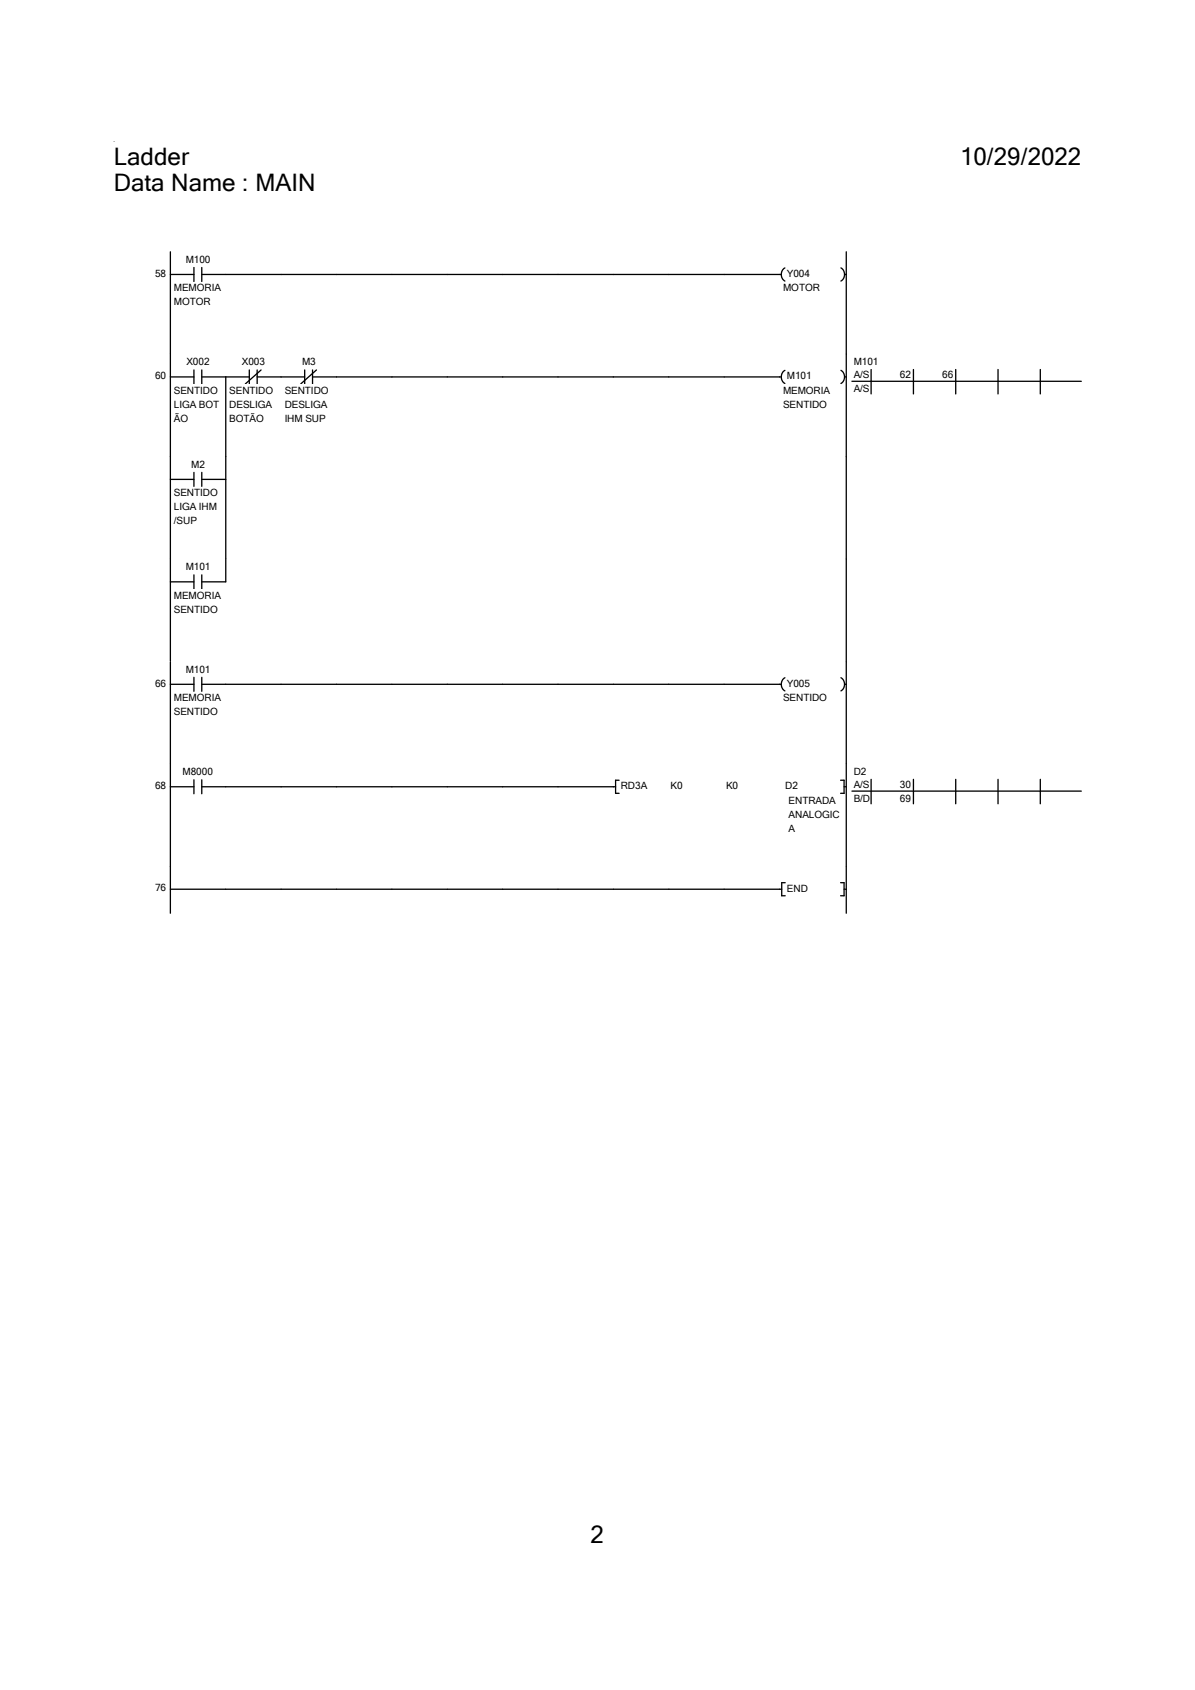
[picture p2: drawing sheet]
<svg xmlns="http://www.w3.org/2000/svg" width="210mm" height="297mm" viewBox="0 0 210 297" stroke-linecap="round" stroke-linejoin="round" font-family="sans-serif">
<path d="M20 44.3h170v218h-170z" fill-rule="evenodd" fill="#fff" stroke="#fff" stroke-width=".23"/>
<g fill="#fff">
<path d="M20 44.3h117v18h-117z" fill-rule="evenodd"/>
<path d="M137 44.3h11.8v18h-11.8zM27.3 47h2.3v2h-2.3z" fill-rule="evenodd"/>
</g>
<path d="M32.6 44.6h4.4v2h-4.4z" fill="#fff"/>
<path d="M29.9 48.2h4.2M34.1 47v2.5M35.5 48.2h4.2M35.5 47v2.5" fill="none" stroke="#000" stroke-width=".23"/>
<g fill="#fff">
<path d="M30.6 49.6h8.7v2h-8.7z"/>
<path d="M30.6 52.1h6.4v2h-6.4z"/>
</g>
<path d="M29.9 44.3v18M39.7 48.2h97.6M137.9 47.1a1.37 1.37 0 0 0 0 2.3" fill="none" stroke="#000" stroke-width=".23"/>
<path d="M138.3 47h4.1v2h-4.1z" fill="#fff"/>
<path d="M147.8 47.1a1.37 1.37 0 0 1 0 2.3M148.4 48.2h.3" fill="none" stroke="#000" stroke-width=".23"/>
<path d="M137.6 49.6h6.5v2h-6.5z" fill="#fff"/>
<path d="M148.7 44.3v18" fill="none" stroke="#000" stroke-width=".23"/>
<g fill="#fff">
<path d="M20 62.3h117v18h-117z" fill-rule="evenodd"/>
<path d="M137 62.3h11.8v18h-11.8zM27.3 65h2.3v2h-2.3z" fill-rule="evenodd"/>
</g>
<path d="M32.8 62.6h4v2h-4z" fill="#fff"/>
<path d="M29.9 66.2h4.2M34.1 65v2.5M35.5 66.2h4.2M35.5 65v2.5" fill="none" stroke="#000" stroke-width=".23"/>
<g fill="#fff">
<path d="M30.6 67.6h8.1v2h-8.1z"/>
<path d="M30.6 70.1h7.9v2h-7.9z"/>
<path d="M30.6 72.5h2.5v2h-2.5z"/>
</g>
<path d="M29.9 62.3v18" fill="none" stroke="#000" stroke-width=".23"/>
<path d="M42.5 62.6h4.1v2h-4.1z" fill="#fff"/>
<path d="M39.7 66.2h4.1M43.8 65v2.5M45.2 66.2h4.2M45.2 65v2.5M45.9 65l-2.8 2.5" fill="none" stroke="#000" stroke-width=".23"/>
<g fill="#fff">
<path d="M40.3 67.6h8.2v2h-8.2z"/>
<path d="M40.3 70.1h8v2h-8z"/>
<path d="M40.3 72.5h6.1v2h-6.1z"/>
</g>
<path d="M39.7 66.2v14.1" fill="none" stroke="#000" stroke-width=".23"/>
<path d="M53.1 62.6h2.4v2h-2.4z" fill="#fff"/>
<path d="M49.4 66.2h4.1M53.5 65v2.5M54.9 66.2h4.2M54.9 65v2.5M55.6 65l-2.7 2.5" fill="none" stroke="#000" stroke-width=".23"/>
<g fill="#fff">
<path d="M50 67.6h8.2v2h-8.2z"/>
<path d="M50 70.1h8v2h-8z"/>
<path d="M50 72.5h7.2v2h-7.2z"/>
</g>
<path d="M59.1 66.2h78.2M137.9 65.1a1.37 1.37 0 0 0 0 2.3" fill="none" stroke="#000" stroke-width=".23"/>
<path d="M138.3 65h4.4v2h-4.4z" fill="#fff"/>
<path d="M147.8 65.1a1.37 1.37 0 0 1 0 2.3M148.4 66.2h.3" fill="none" stroke="#000" stroke-width=".23"/>
<g fill="#fff">
<path d="M137.6 67.6h8.7v2h-8.7z"/>
<path d="M137.6 70.1h7.7v2h-7.7z"/>
</g>
<path d="M148.7 62.3v18" fill="none" stroke="#000" stroke-width=".23"/>
<g fill="#fff">
<path d="M149.7 62.3h40.3v7.3h-40.3z"/>
<path d="M150 62.6h4.4v2h-4.4z"/>
<path d="M150 64.8h2.8v2h-2.8z"/>
<path d="M158.2 64.8h2.3v2h-2.3z"/>
<path d="M165.6 64.8h2.4v2h-2.4z"/>
<path d="M150 67.3h2.8v2h-2.8z"/>
</g>
<path d="M149.7 67h40.3M153.1 64.9v4.3M160.5 64.9v4.3M168 64.9v4.3M175.4 64.9v4.3M182.8 64.9v4.3" fill="none" stroke="#000" stroke-width=".23"/>
<g fill="#fff">
<path d="M20 80.3h117v18h-117z" fill-rule="evenodd"/>
<path d="M137 80.3h11.8v18h-11.8zM33.6 80.6h2.4v2h-2.4z" fill-rule="evenodd"/>
</g>
<path d="M29.9 84.3h4.2M34.1 83v2.5M35.5 84.3h4.2M35.5 83v2.5" fill="none" stroke="#000" stroke-width=".23"/>
<g fill="#fff">
<path d="M30.6 85.6h8.1v2h-8.1z"/>
<path d="M30.6 88.1h7.5v2h-7.5z"/>
<path d="M30.6 90.6h4v1.9h-4z"/>
</g>
<path d="M29.9 80.3v18M39.7 80.3v18M148.7 80.3v18" fill="none" stroke="#000" stroke-width=".23"/>
<g fill="#fff">
<path d="M20 98.3h117v18h-117z" fill-rule="evenodd"/>
<path d="M137 98.3h11.8v18h-11.8zM32.6 98.6h4.4v2h-4.4z" fill-rule="evenodd"/>
</g>
<path d="M29.9 102.3h4.2M34.1 101v2.5M35.5 102.3h4.2M35.5 101v2.5" fill="none" stroke="#000" stroke-width=".23"/>
<g fill="#fff">
<path d="M30.6 103.6h8.7v2h-8.7z"/>
<path d="M30.6 106.1h7.7v2h-7.7z"/>
</g>
<path d="M29.9 98.3v18M39.7 98.3v4M148.7 98.3v18" fill="none" stroke="#000" stroke-width=".23"/>
<g fill="#fff">
<path d="M20 116.3h117v18h-117z" fill-rule="evenodd"/>
<path d="M137 116.3h11.8v18h-11.8zM27.3 119h2.3v2h-2.3z" fill-rule="evenodd"/>
</g>
<path d="M32.6 116.6h4.4v2h-4.4z" fill="#fff"/>
<path d="M34.1 119v2.5M35.5 119v2.5M29.9 120.3h4.2M35.5 120.3h4.2" fill="none" stroke="#000" stroke-width=".23"/>
<g fill="#fff">
<path d="M30.6 121.7h8.7v2h-8.7z"/>
<path d="M30.6 124.1h7.7v2h-7.7z"/>
</g>
<path d="M29.9 116.3v18M137.9 119.1a1.37 1.37 0 0 0 0 2.3M39.7 120.3h97.6" fill="none" stroke="#000" stroke-width=".23"/>
<path d="M138.3 119h4.1v2h-4.1z" fill="#fff"/>
<path d="M147.8 119.1a1.37 1.37 0 0 1 0 2.3M148.4 120.3h.3" fill="none" stroke="#000" stroke-width=".23"/>
<path d="M137.6 121.7h7.7v2h-7.7z" fill="#fff"/>
<path d="M148.7 116.3v18" fill="none" stroke="#000" stroke-width=".23"/>
<path d="M20 134.3h128.8v18h-128.8z" fill-rule="evenodd" fill="#fff"/>
<g fill="#fff">
<path d="M27.3 137.1h2.3v2h-2.3z"/>
<path d="M32.1 134.6h5.3v2h-5.3z"/>
</g>
<path d="M29.9 138.3h4.2M29.9 134.3v18M34.1 137v2.5M35.5 138.3h72.7M35.5 137v2.5M108.8 137.1h-.6v2.3h.6" fill="none" stroke="#000" stroke-width=".23"/>
<g fill="#fff">
<path d="M109.1 137h4.6v2h-4.6z"/>
<path d="M117.9 137h2.1v2h-2.1z"/>
<path d="M127.6 137h2.1v2h-2.1z"/>
<path d="M138 137h2.3v2h-2.3z"/>
<path d="M138.6 139.7h8.8v1.9h-8.8z"/>
<path d="M138.6 142.1h9v2h-9z"/>
<path d="M138.6 144.6h1.1v2h-1.1z"/>
</g>
<path d="M147.7 137.1h.6v2.3h-.6M148.3 138.3h.4M148.7 134.3v18" fill="none" stroke="#000" stroke-width=".23"/>
<g fill="#fff">
<path d="M149.7 134.3h40.3v7.3h-40.3z"/>
<path d="M150 134.6h2.3v2h-2.3z"/>
<path d="M150 136.8h2.8v2h-2.8z"/>
<path d="M158.2 136.8h2.3v2h-2.3z"/>
<path d="M150 139.4h2.9v2h-2.9z"/>
<path d="M158.2 139.4h2.3v2h-2.3z"/>
</g>
<path d="M149.7 139h40.3M153.1 137v4.3M160.5 137v4.3M168 137v4.3M175.4 137v4.3M182.8 137v4.3" fill="none" stroke="#000" stroke-width=".23"/>
<g fill="#fff">
<path d="M20 152.3h117v8.2h-117z" fill-rule="evenodd"/>
<path d="M137 152.3h11.8v8.2h-11.8zM27.3 155.1h2.3v2h-2.3z" fill-rule="evenodd"/>
</g>
<path d="M29.9 156.3h107.5M29.9 152.3v8.2M138 155.1h-.6v2.3h.6" fill="none" stroke="#000" stroke-width=".23"/>
<path d="M138.3 155.1h3.7v2h-3.7z" fill="#fff"/>
<path d="M20 25h.1M147.7 155.1h.6v2.3h-.6M148.3 156.3h.4M148.7 152.3v8.2" fill="none" stroke="#000" stroke-width=".23"/>
<g fill="#fff">
<path d="M20 25h13.2v4.8h-13.2z"/>
<path d="M168.7 25h21.3v4.8h-21.3z"/>
<path d="M20 29.8h35.5v4.7h-35.5z"/>
<path d="M103.8 267.3h2.4v4.7h-2.4z"/>
</g>
<g font-size="4.2">
<text x="20" y="28.9">Ladder</text>
<text x="168.7" y="28.9">10/29/2022</text>
<text x="20" y="33.7">Data Name : MAIN</text>
<text x="103.8" y="271.2">2</text>
</g>
<g font-size="1.8">
<text x="32.6" y="46.2">M100</text>
<text x="27.3" y="48.6">58</text>
<text x="30.6" y="51.2">MEMORIA</text>
<text x="30.6" y="53.7">MOTOR</text>
<text x="137.6" y="51.2">MOTOR</text>
<text x="138.3" y="48.6">Y004</text>
<text x="32.8" y="64.2">X002</text>
<text x="42.5" y="64.2">X003</text>
<text x="53.1" y="64.2">M3</text>
<text x="150" y="64.2">M101</text>
<text x="27.3" y="66.6">60</text>
<text x="30.6" y="69.2">SENTIDO</text>
<text x="30.6" y="71.7">LIGA BOT</text>
<text x="40.3" y="69.2">SENTIDO</text>
<text x="40.3" y="71.7">DESLIGA</text>
<text x="50" y="69.2">SENTIDO</text>
<text x="50" y="71.7">DESLIGA</text>
<text x="137.6" y="69.2">MEMORIA</text>
<text x="137.6" y="71.7">SENTIDO</text>
<text x="138.3" y="66.6">M101</text>
<text x="150" y="66.4">A/S</text>
<text x="150" y="68.9">A/S</text>
<text x="158.2" y="66.4">62</text>
<text x="165.6" y="66.4">66</text>
<text x="30.6" y="74.1">ÃO</text>
<text x="40.3" y="74.1">BOTÃO</text>
<text x="50" y="74.1">IHM SUP</text>
<text x="33.6" y="82.2">M2</text>
<text x="30.6" y="87.3">SENTIDO</text>
<text x="30.6" y="89.7">LIGA IHM</text>
<text x="30.6" y="92.2">/SUP</text>
<text x="32.6" y="100.2">M101</text>
<text x="30.6" y="105.2">MEMORIA</text>
<text x="30.6" y="107.7">SENTIDO</text>
<text x="32.6" y="118.2">M101</text>
<text x="27.3" y="120.7">66</text>
<text x="30.6" y="123.3">MEMORIA</text>
<text x="30.6" y="125.7">SENTIDO</text>
<text x="137.6" y="123.3">SENTIDO</text>
<text x="138.3" y="120.7">Y005</text>
<text x="32.1" y="136.2">M8000</text>
<text x="150" y="136.2">D2</text>
<text x="27.3" y="138.7">68</text>
<text x="109.1" y="138.6">RD3A</text>
<text x="117.9" y="138.6">K0</text>
<text x="127.6" y="138.6">K0</text>
<text x="138" y="138.6">D2</text>
<text x="138.6" y="141.3">ENTRADA</text>
<text x="138.6" y="143.7">ANALOGIC</text>
<text x="150" y="138.4">A/S</text>
<text x="150" y="141">B/D</text>
<text x="158.2" y="138.4">30</text>
<text x="158.2" y="141">69</text>
<text x="138.6" y="146.2">A</text>
<text x="27.3" y="156.7">76</text>
<text x="138.3" y="156.7">END</text>
</g>
</svg>
